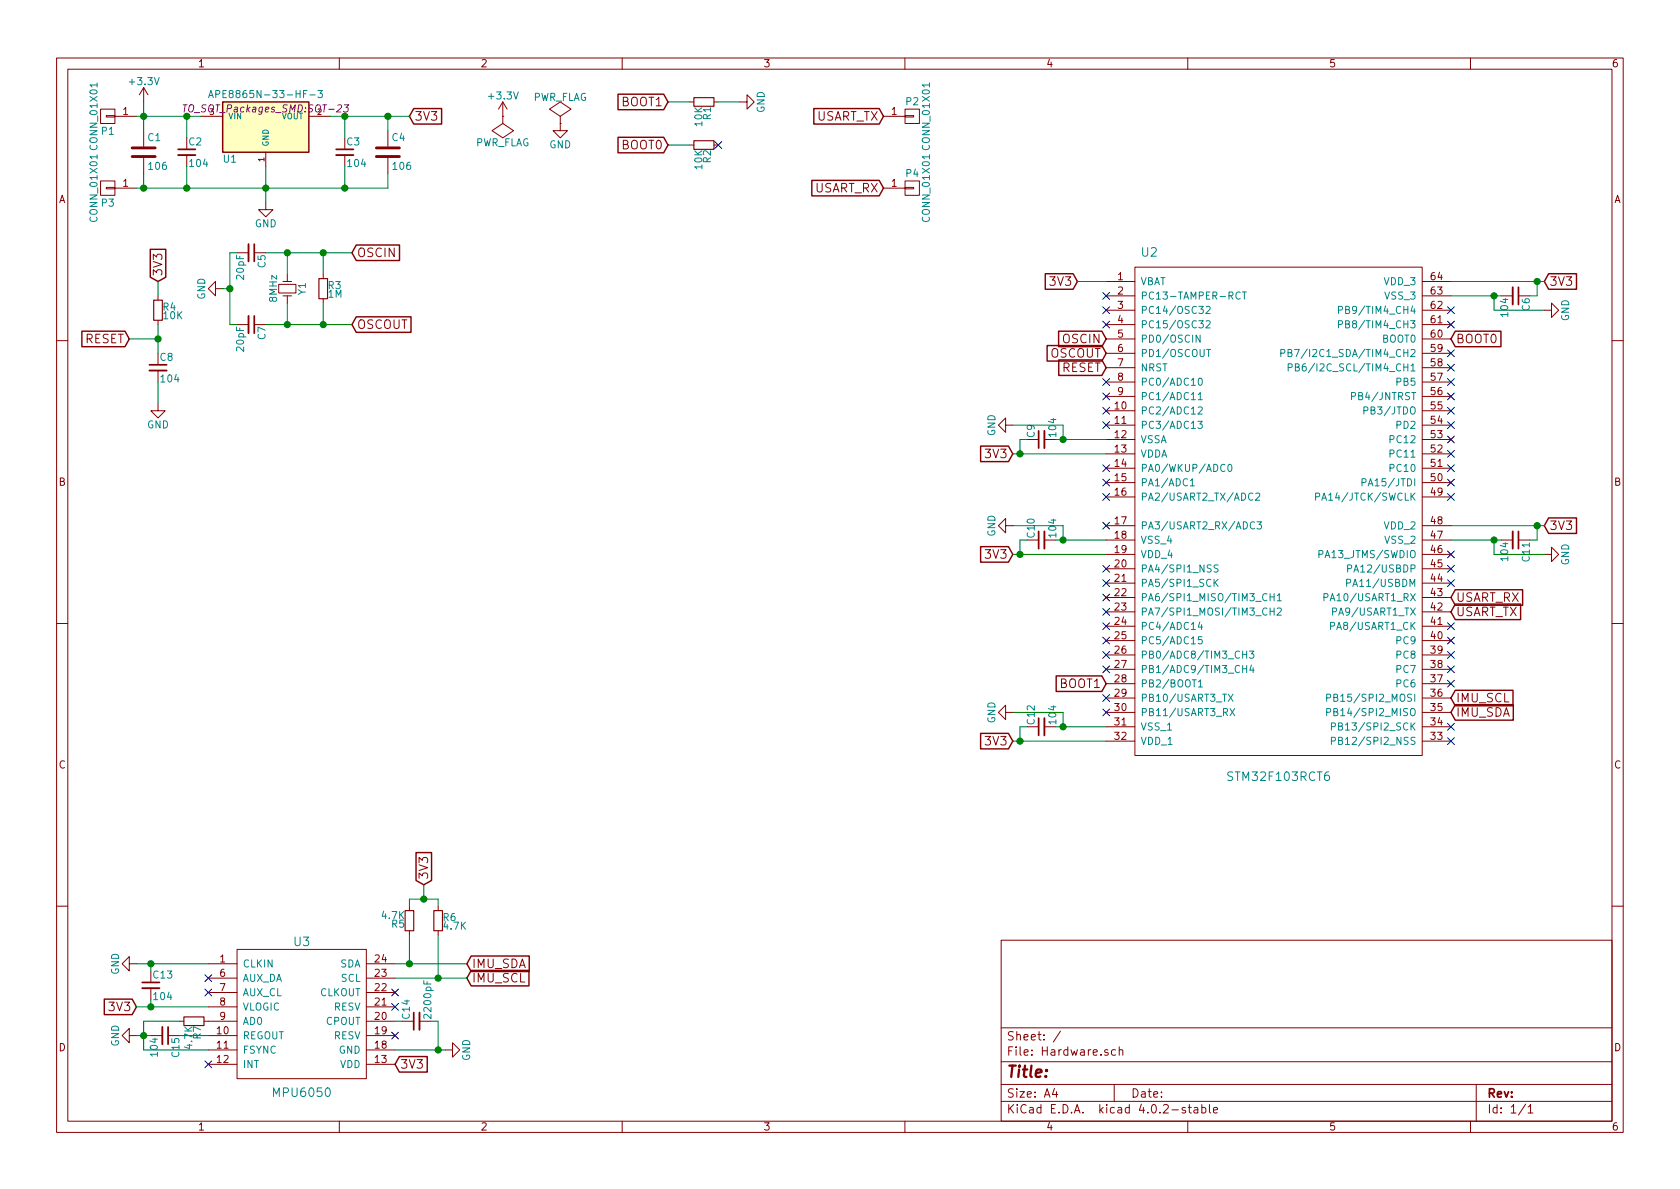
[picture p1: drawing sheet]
EESchema Schematic File Version 2
LIBS:power
LIBS:device
LIBS:transistors
LIBS:conn
LIBS:linear
LIBS:regul
LIBS:74xx
LIBS:cmos4000
LIBS:adc-dac
LIBS:memory
LIBS:xilinx
LIBS:microcontrollers
LIBS:dsp
LIBS:microchip
LIBS:analog_switches
LIBS:motorola
LIBS:texas
LIBS:intel
LIBS:audio
LIBS:interface
LIBS:digital-audio
LIBS:philips
LIBS:display
LIBS:cypress
LIBS:siliconi
LIBS:opto
LIBS:atmel
LIBS:contrib
LIBS:valves
LIBS:Hardware-cache
EELAYER 25 0
EELAYER END
$Descr A4 11693 8268
encoding utf-8
Sheet 1 1
Title ""
Date ""
Rev ""
Comp ""
Comment1 ""
Comment2 ""
Comment3 ""
Comment4 ""
$EndDescr
$Comp
L APE8865N-33-HF-3 U1
U 1 1
P 1850 850
F 0 "U1" H 1600 600 50  0000 C CNN
F 1 "APE8865N-33-HF-3" H 1850 1050 50  0000 C CNN
F 2 "TO_SOT_Packages_SMD:SOT-23" H 1850 950 50  0000 C CIN
F 3 "" H 1850 850 50  0000 C CNN
	1    1850 850 
	1    0    0    -1  
$EndComp
$Comp
L +3.3V #PWR01
U 1 1
P 1000 700
F 0 "#PWR01" H 1000 550 50  0001 C CNN
F 1 "+3.3V" H 1000 840 50  0000 C CNN
F 2 "" H 1000 700 50  0000 C CNN
F 3 "" H 1000 700 50  0000 C CNN
	1    1000 700 
	1    0    0    -1  
$EndComp
$Comp
L GND #PWR02
U 1 1
P 1850 1400
F 0 "#PWR02" H 1850 1150 50  0001 C CNN
F 1 "GND" H 1850 1250 50  0000 C CNN
F 2 "" H 1850 1400 50  0000 C CNN
F 3 "" H 1850 1400 50  0000 C CNN
	1    1850 1400
	1    0    0    -1  
$EndComp
$Comp
L GND #PWR03
U 1 1
P 3900 850
F 0 "#PWR03" H 3900 600 50  0001 C CNN
F 1 "GND" H 3900 700 50  0000 C CNN
F 2 "" H 3900 850 50  0000 C CNN
F 3 "" H 3900 850 50  0000 C CNN
	1    3900 850 
	1    0    0    -1  
$EndComp
$Comp
L +3.3V #PWR04
U 1 1
P 3500 800
F 0 "#PWR04" H 3500 650 50  0001 C CNN
F 1 "+3.3V" H 3500 940 50  0000 C CNN
F 2 "" H 3500 800 50  0000 C CNN
F 3 "" H 3500 800 50  0000 C CNN
	1    3500 800 
	1    0    0    -1  
$EndComp
$Comp
L PWR_FLAG #FLG05
U 1 1
P 3500 800
F 0 "#FLG05" H 3500 895 50  0001 C CNN
F 1 "PWR_FLAG" H 3500 980 50  0000 C CNN
F 2 "" H 3500 800 50  0000 C CNN
F 3 "" H 3500 800 50  0000 C CNN
	1    3500 800 
	-1   0    0    1   
$EndComp
$Comp
L PWR_FLAG #FLG06
U 1 1
P 3900 850
F 0 "#FLG06" H 3900 945 50  0001 C CNN
F 1 "PWR_FLAG" H 3900 1030 50  0000 C CNN
F 2 "" H 3900 850 50  0000 C CNN
F 3 "" H 3900 850 50  0000 C CNN
	1    3900 850 
	1    0    0    -1  
$EndComp
$Comp
L C_Small C2
U 1 1
P 1300 1050
F 0 "C2" H 1310 1120 50  0000 L CNN
F 1 "104" H 1310 970 50  0000 L CNN
F 2 "Capacitors_SMD:C_0603" H 1300 1050 50  0001 C CNN
F 3 "" H 1300 1050 50  0000 C CNN
	1    1300 1050
	1    0    0    -1  
$EndComp
$Comp
L C_Small C3
U 1 1
P 2400 1050
F 0 "C3" H 2410 1120 50  0000 L CNN
F 1 "104" H 2410 970 50  0000 L CNN
F 2 "Capacitors_SMD:C_0603" H 2400 1050 50  0001 C CNN
F 3 "" H 2400 1050 50  0000 C CNN
	1    2400 1050
	1    0    0    -1  
$EndComp
Text GLabel 2850 800  2    60   Input ~ 0
3V3
$Comp
L C C1
U 1 1
P 1000 1050
F 0 "C1" H 1025 1150 50  0000 L CNN
F 1 "106" H 1025 950 50  0000 L CNN
F 2 "Capacitors_SMD:C_0603" H 1038 900 50  0001 C CNN
F 3 "" H 1000 1050 50  0000 C CNN
	1    1000 1050
	1    0    0    -1  
$EndComp
$Comp
L C C4
U 1 1
P 2700 1050
F 0 "C4" H 2725 1150 50  0000 L CNN
F 1 "106" H 2725 950 50  0000 L CNN
F 2 "Capacitors_SMD:C_0603" H 2738 900 50  0001 C CNN
F 3 "" H 2700 1050 50  0000 C CNN
	1    2700 1050
	1    0    0    -1  
$EndComp
$Comp
L R_Small R4
U 1 1
P 1100 2150
F 0 "R4" H 1130 2170 50  0000 L CNN
F 1 "10K" H 1130 2110 50  0000 L CNN
F 2 "Resistors_SMD:R_0603" H 1100 2150 50  0001 C CNN
F 3 "" H 1100 2150 50  0000 C CNN
	1    1100 2150
	1    0    0    -1  
$EndComp
$Comp
L C_Small C8
U 1 1
P 1100 2550
F 0 "C8" H 1110 2620 50  0000 L CNN
F 1 "104" H 1110 2470 50  0000 L CNN
F 2 "Capacitors_SMD:C_0603" H 1100 2550 50  0001 C CNN
F 3 "" H 1100 2550 50  0000 C CNN
	1    1100 2550
	1    0    0    -1  
$EndComp
$Comp
L GND #PWR07
U 1 1
P 1100 2800
F 0 "#PWR07" H 1100 2550 50  0001 C CNN
F 1 "GND" H 1100 2650 50  0000 C CNN
F 2 "" H 1100 2800 50  0000 C CNN
F 3 "" H 1100 2800 50  0000 C CNN
	1    1100 2800
	1    0    0    -1  
$EndComp
Text GLabel 1100 1950 1    60   Input ~ 0
3V3
Text GLabel 900  2350 0    60   Input ~ 0
RESET
$Comp
L GND #PWR08
U 1 1
P 1550 2000
F 0 "#PWR08" H 1550 1750 50  0001 C CNN
F 1 "GND" H 1550 1850 50  0000 C CNN
F 2 "" H 1550 2000 50  0000 C CNN
F 3 "" H 1550 2000 50  0000 C CNN
	1    1550 2000
	0    1    1    0   
$EndComp
$Comp
L C_Small C5
U 1 1
P 1750 1750
F 0 "C5" H 1760 1820 50  0000 L CNN
F 1 "20pF" H 1760 1670 50  0000 L CNN
F 2 "Capacitors_SMD:C_0603" H 1750 1750 50  0001 C CNN
F 3 "" H 1750 1750 50  0000 C CNN
	1    1750 1750
	0    1    1    0   
$EndComp
$Comp
L C_Small C7
U 1 1
P 1750 2250
F 0 "C7" H 1760 2320 50  0000 L CNN
F 1 "20pF" H 1760 2170 50  0000 L CNN
F 2 "Capacitors_SMD:C_0603" H 1750 2250 50  0001 C CNN
F 3 "" H 1750 2250 50  0000 C CNN
	1    1750 2250
	0    1    1    0   
$EndComp
$Comp
L R_Small R3
U 1 1
P 2250 2000
F 0 "R3" H 2280 2020 50  0000 L CNN
F 1 "1M" H 2280 1960 50  0000 L CNN
F 2 "Resistors_SMD:R_0603" H 2250 2000 50  0001 C CNN
F 3 "" H 2250 2000 50  0000 C CNN
	1    2250 2000
	1    0    0    -1  
$EndComp
$Comp
L Crystal_Small Y1
U 1 1
P 2000 2000
F 0 "Y1" H 2000 2100 50  0000 C CNN
F 1 "8MHz" H 2000 1900 50  0000 C CNN
F 2 "Crystals:SMD-5032" H 2000 2000 50  0001 C CNN
F 3 "" H 2000 2000 50  0000 C CNN
	1    2000 2000
	0    1    1    0   
$EndComp
Text GLabel 2450 1750 2    60   Input ~ 0
OSCIN
Text GLabel 2450 2250 2    60   Input ~ 0
OSCOUT
Text GLabel 4650 1000 0    60   Input ~ 0
BOOT0
Text GLabel 4650 700  0    60   Input ~ 0
BOOT1
$Comp
L R_Small R2
U 1 1
P 4900 1000
F 0 "R2" H 4930 1020 50  0000 L CNN
F 1 "10K" H 4930 960 50  0000 L CNN
F 2 "Resistors_SMD:R_0603" H 4900 1000 50  0001 C CNN
F 3 "" H 4900 1000 50  0000 C CNN
	1    4900 1000
	0    1    1    0   
$EndComp
$Comp
L R_Small R1
U 1 1
P 4900 700
F 0 "R1" H 4930 720 50  0000 L CNN
F 1 "10K" H 4930 660 50  0000 L CNN
F 2 "Resistors_SMD:R_0603" H 4900 700 50  0001 C CNN
F 3 "" H 4900 700 50  0000 C CNN
	1    4900 700 
	0    1    1    0   
$EndComp
$Comp
L GND #PWR09
U 1 1
P 5150 700
F 0 "#PWR09" H 5150 450 50  0001 C CNN
F 1 "GND" H 5150 550 50  0000 C CNN
F 2 "" H 5150 700 50  0000 C CNN
F 3 "" H 5150 700 50  0000 C CNN
	1    5150 700 
	0    -1   -1   0   
$EndComp
$Comp
L MPU6050 U3
U 1 1
P 2100 7050
F 0 "U3" H 2100 7550 60  0000 C CNN
F 1 "MPU6050" H 2100 6500 60  0000 C CNN
F 2 "Housings_DFN_QFN:QFN-24-1EP_4x4mm_Pitch0.5mm" H 2100 7050 60  0001 C CNN
F 3 "" H 2100 7050 60  0000 C CNN
	1    2100 7050
	1    0    0    -1  
$EndComp
$Comp
L GND #PWR010
U 1 1
P 950 6700
F 0 "#PWR010" H 950 6450 50  0001 C CNN
F 1 "GND" H 950 6550 50  0000 C CNN
F 2 "" H 950 6700 50  0000 C CNN
F 3 "" H 950 6700 50  0000 C CNN
	1    950  6700
	0    1    1    0   
$EndComp
$Comp
L C_Small C13
U 1 1
P 1050 6850
F 0 "C13" H 1060 6920 50  0000 L CNN
F 1 "104" H 1060 6770 50  0000 L CNN
F 2 "Capacitors_SMD:C_0603" H 1050 6850 50  0001 C CNN
F 3 "" H 1050 6850 50  0000 C CNN
	1    1050 6850
	1    0    0    -1  
$EndComp
$Comp
L C_Small C15
U 1 1
P 1150 7200
F 0 "C15" H 1160 7270 50  0000 L CNN
F 1 "104" H 1160 7120 50  0000 L CNN
F 2 "Capacitors_SMD:C_0603" H 1150 7200 50  0001 C CNN
F 3 "" H 1150 7200 50  0000 C CNN
	1    1150 7200
	0    1    1    0   
$EndComp
Text GLabel 950  7000 0    60   Input ~ 0
3V3
$Comp
L GND #PWR011
U 1 1
P 950 7200
F 0 "#PWR011" H 950 6950 50  0001 C CNN
F 1 "GND" H 950 7050 50  0000 C CNN
F 2 "" H 950 7200 50  0000 C CNN
F 3 "" H 950 7200 50  0000 C CNN
	1    950  7200
	0    1    1    0   
$EndComp
NoConn ~ 1450 7400
$Comp
L R_Small R5
U 1 1
P 2850 6400
F 0 "R5" H 2880 6420 50  0000 L CNN
F 1 "4.7K" H 2880 6360 50  0000 L CNN
F 2 "Resistors_SMD:R_0603" H 2850 6400 50  0001 C CNN
F 3 "" H 2850 6400 50  0000 C CNN
	1    2850 6400
	-1   0    0    1   
$EndComp
$Comp
L R_Small R6
U 1 1
P 3050 6400
F 0 "R6" H 3080 6420 50  0000 L CNN
F 1 "4.7K" H 3080 6360 50  0000 L CNN
F 2 "Resistors_SMD:R_0603" H 3050 6400 50  0001 C CNN
F 3 "" H 3050 6400 50  0000 C CNN
	1    3050 6400
	1    0    0    -1  
$EndComp
Text GLabel 2950 6150 1    60   Input ~ 0
3V3
Text GLabel 3250 6700 2    60   Input ~ 0
IMU_SDA
Text GLabel 3250 6800 2    60   Input ~ 0
IMU_SCL
$Comp
L C_Small C14
U 1 1
P 2900 7100
F 0 "C14" H 2910 7170 50  0000 L CNN
F 1 "2200pF" H 2910 7020 50  0000 L CNN
F 2 "Capacitors_SMD:C_0603" H 2900 7100 50  0001 C CNN
F 3 "" H 2900 7100 50  0000 C CNN
	1    2900 7100
	0    -1   -1   0   
$EndComp
$Comp
L GND #PWR012
U 1 1
P 3100 7300
F 0 "#PWR012" H 3100 7050 50  0001 C CNN
F 1 "GND" H 3100 7150 50  0000 C CNN
F 2 "" H 3100 7300 50  0000 C CNN
F 3 "" H 3100 7300 50  0000 C CNN
	1    3100 7300
	0    -1   -1   0   
$EndComp
NoConn ~ 2750 7200
NoConn ~ 2750 7000
NoConn ~ 2750 6900
Text GLabel 2750 7400 2    60   Input ~ 0
3V3
$Comp
L R_Small R7
U 1 1
P 1350 7100
F 0 "R7" H 1380 7120 50  0000 L CNN
F 1 "4.7K" H 1380 7060 50  0000 L CNN
F 2 "Resistors_SMD:R_0603" H 1350 7100 50  0001 C CNN
F 3 "" H 1350 7100 50  0000 C CNN
	1    1350 7100
	0    1    1    0   
$EndComp
NoConn ~ 1450 6800
NoConn ~ 1450 6900
$Comp
L CONN_01X01 P1
U 1 1
P 750 800
F 0 "P1" H 750 900 50  0000 C CNN
F 1 "CONN_01X01" V 850 800 50  0000 C CNN
F 2 "Wire_Pads:SolderWirePad_single_0-8mmDrill" H 750 800 50  0001 C CNN
F 3 "" H 750 800 50  0000 C CNN
	1    750  800 
	-1   0    0    1   
$EndComp
$Comp
L CONN_01X01 P3
U 1 1
P 750 1300
F 0 "P3" H 750 1400 50  0000 C CNN
F 1 "CONN_01X01" V 850 1300 50  0000 C CNN
F 2 "Wire_Pads:SolderWirePad_single_0-8mmDrill" H 750 1300 50  0001 C CNN
F 3 "" H 750 1300 50  0000 C CNN
	1    750  1300
	-1   0    0    1   
$EndComp
Text GLabel 6150 800  0    60   Input ~ 0
USART_TX
Text GLabel 6150 1300 0    60   Input ~ 0
USART_RX
$Comp
L CONN_01X01 P2
U 1 1
P 6350 800
F 0 "P2" H 6350 900 50  0000 C CNN
F 1 "CONN_01X01" V 6450 800 50  0000 C CNN
F 2 "Measurement_Points:Measurement_Point_Round-SMD-Pad_Small" H 6350 800 50  0001 C CNN
F 3 "" H 6350 800 50  0000 C CNN
	1    6350 800 
	1    0    0    -1  
$EndComp
$Comp
L CONN_01X01 P4
U 1 1
P 6350 1300
F 0 "P4" H 6350 1400 50  0000 C CNN
F 1 "CONN_01X01" V 6450 1300 50  0000 C CNN
F 2 "Measurement_Points:Measurement_Point_Round-SMD-Pad_Small" H 6350 1300 50  0001 C CNN
F 3 "" H 6350 1300 50  0000 C CNN
	1    6350 1300
	1    0    0    -1  
$EndComp
NoConn ~ 5000 1000
Wire Wire Line
	1000 700  1000 900 
Wire Wire Line
	950  800  1400 800 
Connection ~ 1000 800 
Wire Wire Line
	1300 950  1300 800 
Connection ~ 1300 800 
Wire Wire Line
	1000 1200 1000 1300
Wire Wire Line
	950  1300 2700 1300
Wire Wire Line
	1850 1150 1850 1400
Connection ~ 1850 1300
Wire Wire Line
	1300 1150 1300 1300
Connection ~ 1300 1300
Wire Wire Line
	2400 1300 2400 1150
Wire Wire Line
	2400 950  2400 800 
Wire Wire Line
	2300 800  2850 800 
Connection ~ 2400 800 
Wire Wire Line
	2700 900  2700 800 
Connection ~ 2700 800 
Wire Wire Line
	2700 1300 2700 1200
Connection ~ 2400 1300
Wire Wire Line
	1100 1950 1100 2050
Wire Wire Line
	1100 2800 1100 2650
Wire Wire Line
	1100 2250 1100 2450
Wire Wire Line
	900  2350 1100 2350
Connection ~ 1100 2350
Wire Wire Line
	1650 1750 1600 1750
Wire Wire Line
	1600 1750 1600 2250
Wire Wire Line
	1600 2250 1650 2250
Wire Wire Line
	1550 2000 1600 2000
Connection ~ 1600 2000
Wire Wire Line
	1850 1750 2450 1750
Wire Wire Line
	2000 1750 2000 1900
Wire Wire Line
	1850 2250 2450 2250
Wire Wire Line
	2000 2250 2000 2100
Wire Wire Line
	2250 1750 2250 1900
Connection ~ 2000 1750
Wire Wire Line
	2250 2250 2250 2100
Connection ~ 2000 2250
Connection ~ 2250 1750
Connection ~ 2250 2250
Wire Wire Line
	4650 1000 4800 1000
Wire Wire Line
	4650 700  4800 700 
Wire Wire Line
	5000 700  5150 700 
Wire Wire Line
	950  7000 1450 7000
Wire Wire Line
	1050 6950 1050 7000
Connection ~ 1050 7000
Wire Wire Line
	950  6700 1450 6700
Wire Wire Line
	1050 6750 1050 6700
Connection ~ 1050 6700
Wire Wire Line
	950  7200 1050 7200
Wire Wire Line
	1250 7200 1450 7200
Wire Wire Line
	1000 7300 1450 7300
Wire Wire Line
	1000 7100 1000 7300
Connection ~ 1000 7200
Wire Wire Line
	2850 6300 2850 6250
Wire Wire Line
	2850 6250 3050 6250
Wire Wire Line
	3050 6250 3050 6300
Wire Wire Line
	2950 6150 2950 6250
Connection ~ 2950 6250
Wire Wire Line
	2750 6700 3250 6700
Wire Wire Line
	2750 6800 3250 6800
Wire Wire Line
	2850 6500 2850 6700
Connection ~ 2850 6700
Wire Wire Line
	3050 6500 3050 6800
Connection ~ 3050 6800
Wire Wire Line
	2750 7100 2800 7100
Wire Wire Line
	2750 7300 3100 7300
Wire Wire Line
	3000 7100 3050 7100
Wire Wire Line
	3050 7100 3050 7300
Connection ~ 3050 7300
Wire Wire Line
	1250 7100 1000 7100
Connection ~ 1000 1300
$Comp
L STM32F103RCT6 U2
U 1 1
P 8900 3550
F 0 "U2" H 8000 5350 60  0000 C CNN
F 1 "STM32F103RCT6" H 8900 1700 60  0000 C CNN
F 2 "Housings_QFP:LQFP-64_10x10mm_Pitch0.5mm" H 8800 4600 60  0001 C CNN
F 3 "" H 8800 4600 60  0000 C CNN
	1    8900 3550
	1    0    0    -1  
$EndComp
Text GLabel 7500 1950 0    60   Input ~ 0
3V3
Text GLabel 7050 5150 0    60   Input ~ 0
3V3
$Comp
L GND #PWR013
U 1 1
P 7050 4950
F 0 "#PWR013" H 7050 4700 50  0001 C CNN
F 1 "GND" H 7050 4800 50  0000 C CNN
F 2 "" H 7050 4950 50  0000 C CNN
F 3 "" H 7050 4950 50  0000 C CNN
	1    7050 4950
	0    1    1    0   
$EndComp
$Comp
L C_Small C12
U 1 1
P 7250 5050
F 0 "C12" H 7260 5120 50  0000 L CNN
F 1 "104" H 7260 4970 50  0000 L CNN
F 2 "Capacitors_SMD:C_0603" H 7250 5050 50  0001 C CNN
F 3 "" H 7250 5050 50  0000 C CNN
	1    7250 5050
	0    -1   -1   0   
$EndComp
Text GLabel 7050 3850 0    60   Input ~ 0
3V3
$Comp
L GND #PWR014
U 1 1
P 7050 3650
F 0 "#PWR014" H 7050 3400 50  0001 C CNN
F 1 "GND" H 7050 3500 50  0000 C CNN
F 2 "" H 7050 3650 50  0000 C CNN
F 3 "" H 7050 3650 50  0000 C CNN
	1    7050 3650
	0    1    1    0   
$EndComp
$Comp
L C_Small C10
U 1 1
P 7250 3750
F 0 "C10" H 7260 3820 50  0000 L CNN
F 1 "104" H 7260 3670 50  0000 L CNN
F 2 "Capacitors_SMD:C_0603" H 7250 3750 50  0001 C CNN
F 3 "" H 7250 3750 50  0000 C CNN
	1    7250 3750
	0    -1   -1   0   
$EndComp
Text GLabel 7050 3150 0    60   Input ~ 0
3V3
$Comp
L GND #PWR015
U 1 1
P 7050 2950
F 0 "#PWR015" H 7050 2700 50  0001 C CNN
F 1 "GND" H 7050 2800 50  0000 C CNN
F 2 "" H 7050 2950 50  0000 C CNN
F 3 "" H 7050 2950 50  0000 C CNN
	1    7050 2950
	0    1    1    0   
$EndComp
$Comp
L C_Small C9
U 1 1
P 7250 3050
F 0 "C9" H 7260 3120 50  0000 L CNN
F 1 "104" H 7260 2970 50  0000 L CNN
F 2 "Capacitors_SMD:C_0603" H 7250 3050 50  0001 C CNN
F 3 "" H 7250 3050 50  0000 C CNN
	1    7250 3050
	0    -1   -1   0   
$EndComp
Text GLabel 10750 1950 2    60   Input ~ 0
3V3
$Comp
L GND #PWR016
U 1 1
P 10750 2150
F 0 "#PWR016" H 10750 1900 50  0001 C CNN
F 1 "GND" H 10750 2000 50  0000 C CNN
F 2 "" H 10750 2150 50  0000 C CNN
F 3 "" H 10750 2150 50  0000 C CNN
	1    10750 2150
	0    -1   -1   0   
$EndComp
$Comp
L C_Small C6
U 1 1
P 10550 2050
F 0 "C6" H 10560 2120 50  0000 L CNN
F 1 "104" H 10560 1970 50  0000 L CNN
F 2 "Capacitors_SMD:C_0603" H 10550 2050 50  0001 C CNN
F 3 "" H 10550 2050 50  0000 C CNN
	1    10550 2050
	0    1    1    0   
$EndComp
Text GLabel 10750 3650 2    60   Input ~ 0
3V3
$Comp
L GND #PWR017
U 1 1
P 10750 3850
F 0 "#PWR017" H 10750 3600 50  0001 C CNN
F 1 "GND" H 10750 3700 50  0000 C CNN
F 2 "" H 10750 3850 50  0000 C CNN
F 3 "" H 10750 3850 50  0000 C CNN
	1    10750 3850
	0    -1   -1   0   
$EndComp
$Comp
L C_Small C11
U 1 1
P 10550 3750
F 0 "C11" H 10560 3820 50  0000 L CNN
F 1 "104" H 10560 3670 50  0000 L CNN
F 2 "Capacitors_SMD:C_0603" H 10550 3750 50  0001 C CNN
F 3 "" H 10550 3750 50  0000 C CNN
	1    10550 3750
	0    1    1    0   
$EndComp
Wire Wire Line
	7500 1950 7700 1950
Wire Wire Line
	7700 3150 7050 3150
Wire Wire Line
	7150 3050 7100 3050
Wire Wire Line
	7100 3050 7100 3150
Connection ~ 7100 3150
Wire Wire Line
	7350 3050 7700 3050
Wire Wire Line
	7050 2950 7400 2950
Wire Wire Line
	7400 2950 7400 3050
Connection ~ 7400 3050
Wire Wire Line
	7350 3750 7700 3750
Wire Wire Line
	7700 3850 7050 3850
Wire Wire Line
	7150 3750 7100 3750
Wire Wire Line
	7100 3750 7100 3850
Connection ~ 7100 3850
Wire Wire Line
	7050 3650 7400 3650
Wire Wire Line
	7400 3650 7400 3750
Connection ~ 7400 3750
Wire Wire Line
	7700 5050 7350 5050
Wire Wire Line
	7050 5150 7700 5150
Wire Wire Line
	7150 5050 7100 5050
Wire Wire Line
	7100 5050 7100 5150
Connection ~ 7100 5150
Wire Wire Line
	7050 4950 7400 4950
Wire Wire Line
	7400 4950 7400 5050
Connection ~ 7400 5050
Wire Wire Line
	10100 1950 10750 1950
Wire Wire Line
	10100 2050 10450 2050
Wire Wire Line
	10650 2050 10700 2050
Wire Wire Line
	10700 2050 10700 1950
Connection ~ 10700 1950
Wire Wire Line
	10750 2150 10400 2150
Wire Wire Line
	10400 2150 10400 2050
Connection ~ 10400 2050
Wire Wire Line
	10750 3650 10100 3650
Wire Wire Line
	10100 3750 10450 3750
Wire Wire Line
	10400 3750 10400 3850
Wire Wire Line
	10400 3850 10750 3850
Connection ~ 10400 3750
Wire Wire Line
	10650 3750 10700 3750
Wire Wire Line
	10700 3750 10700 3650
Connection ~ 10700 3650
Text GLabel 10100 4850 2    60   Input ~ 0
IMU_SCL
Text GLabel 10100 4950 2    60   Input ~ 0
IMU_SDA
Text GLabel 10100 4250 2    60   Input ~ 0
USART_TX
Text GLabel 10100 4150 2    60   Input ~ 0
USART_RX
Text GLabel 10100 2350 2    60   Input ~ 0
BOOT0
Text GLabel 7700 4750 0    60   Input ~ 0
BOOT1
Text GLabel 7700 2350 0    60   Input ~ 0
OSCIN
Text GLabel 7700 2450 0    60   Input ~ 0
OSCOUT
Text GLabel 7700 2550 0    60   Input ~ 0
RESET
NoConn ~ 7700 2050
NoConn ~ 7700 2150
NoConn ~ 7700 2250
NoConn ~ 7700 2650
NoConn ~ 7700 2750
NoConn ~ 7700 2850
NoConn ~ 7700 2950
NoConn ~ 7700 3250
NoConn ~ 7700 3350
NoConn ~ 7700 3450
NoConn ~ 7700 3650
NoConn ~ 7700 3950
NoConn ~ 7700 4050
NoConn ~ 7700 4150
NoConn ~ 7700 4250
NoConn ~ 7700 4350
NoConn ~ 7700 4450
NoConn ~ 7700 4550
NoConn ~ 7700 4650
NoConn ~ 7700 4850
NoConn ~ 7700 4950
NoConn ~ 10100 4350
NoConn ~ 10100 4450
NoConn ~ 10100 4550
NoConn ~ 10100 4650
NoConn ~ 10100 4750
NoConn ~ 10100 5050
NoConn ~ 10100 5150
NoConn ~ 10100 3950
NoConn ~ 10100 4050
NoConn ~ 10100 3850
NoConn ~ 10100 3450
NoConn ~ 10100 3350
NoConn ~ 10100 3250
NoConn ~ 10100 3150
NoConn ~ 10100 3050
NoConn ~ 10100 2950
NoConn ~ 10100 2850
NoConn ~ 10100 2750
NoConn ~ 10100 2550
NoConn ~ 10100 2650
NoConn ~ 10100 2450
NoConn ~ 10100 2250
NoConn ~ 10100 2150
$EndSCHEMATC
